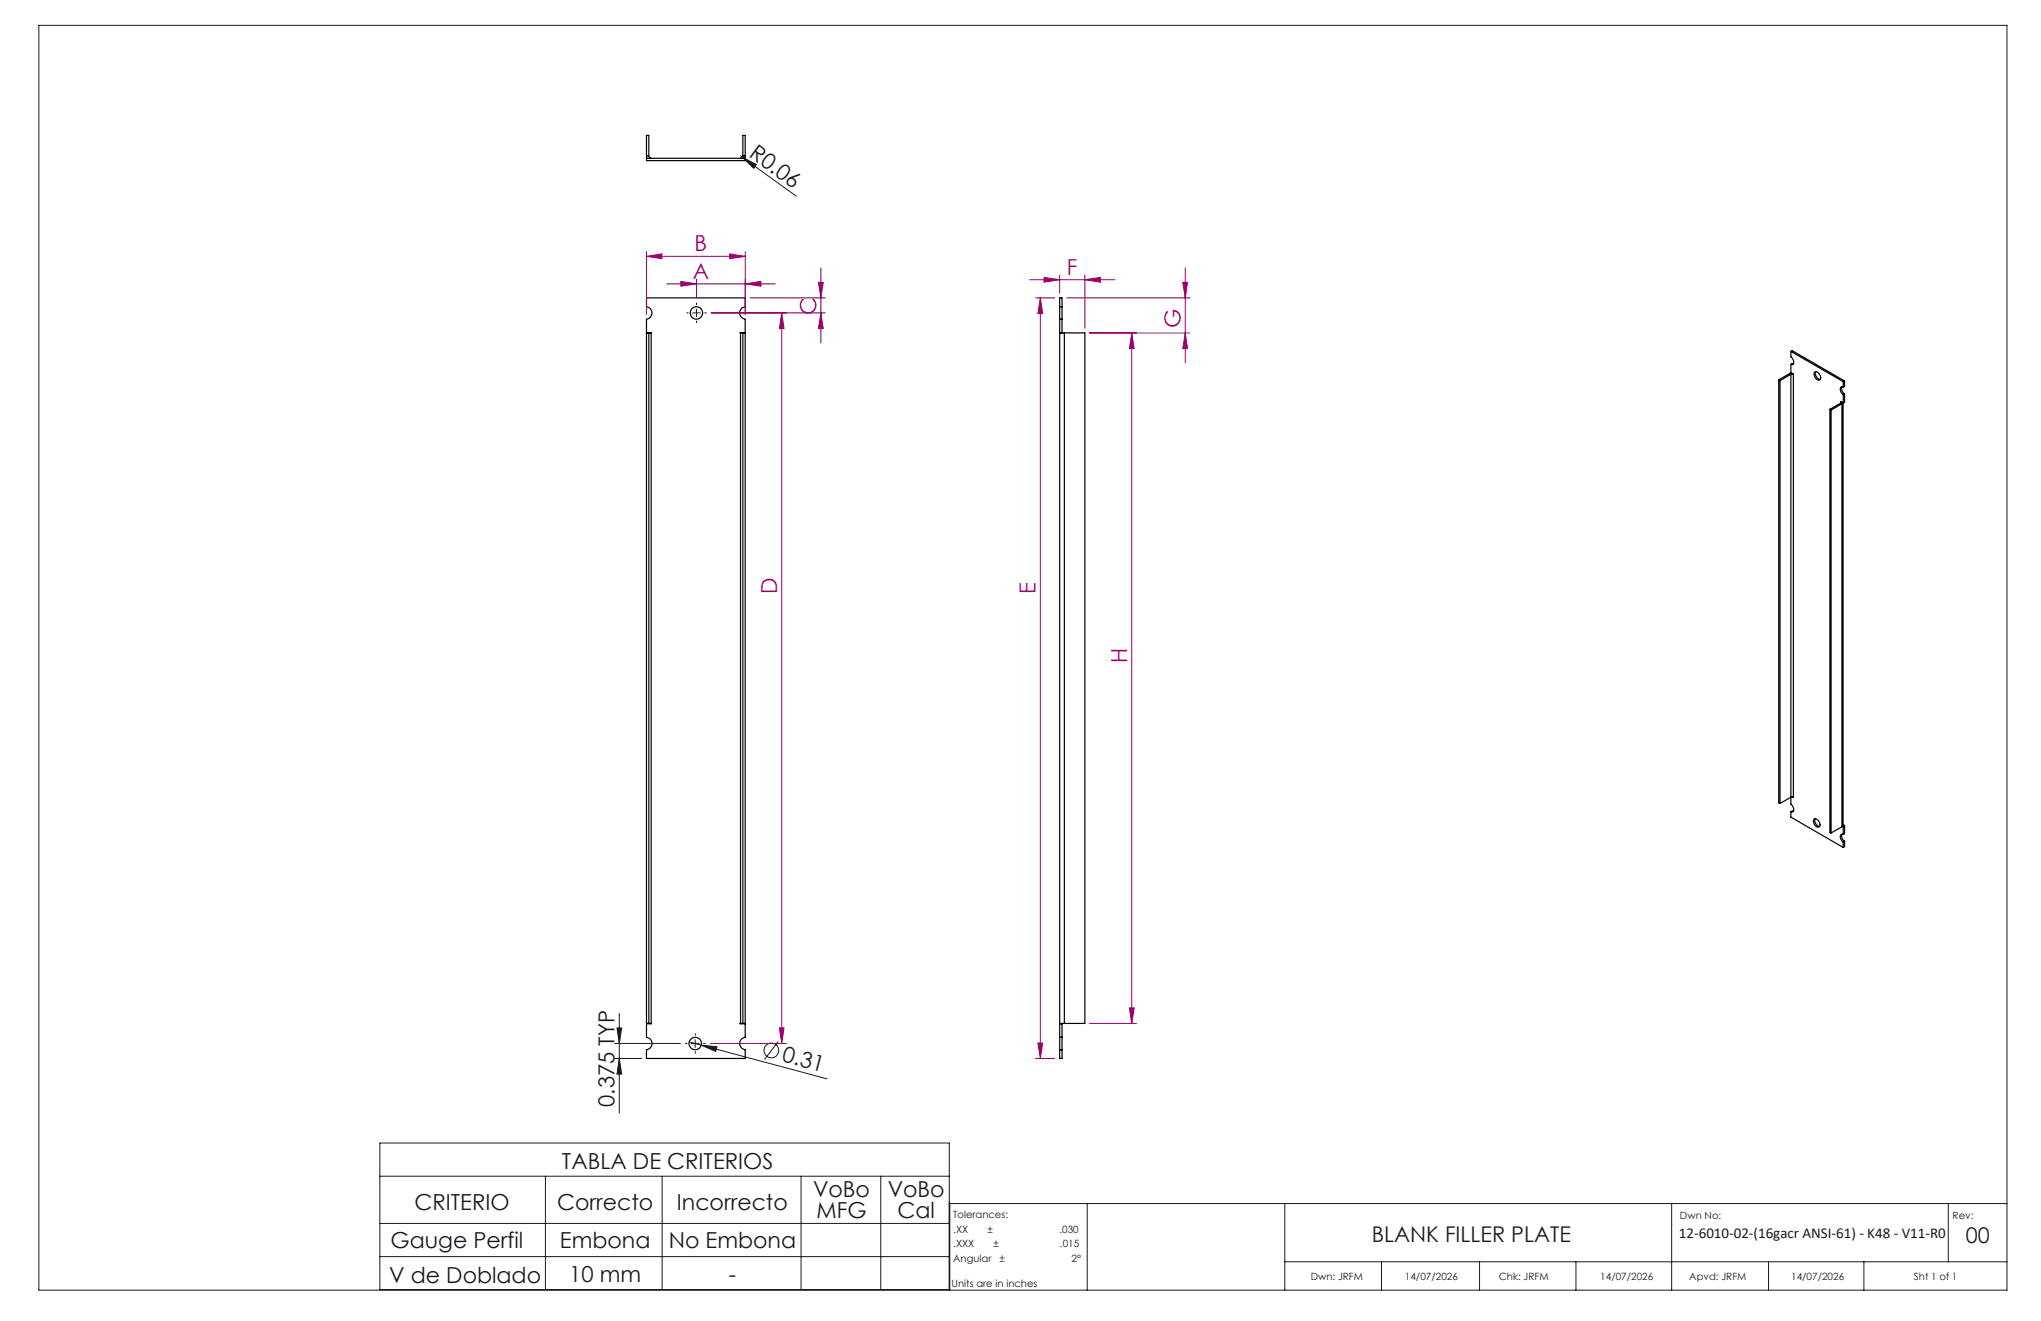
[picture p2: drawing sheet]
<svg xmlns="http://www.w3.org/2000/svg" width="432mm" height="279mm" viewBox="0 0 432 279" stroke-linecap="round" stroke-linejoin="round" font-family="sans-serif">
<g fill="none" stroke="#191924" stroke-width=".21">
<path d="M8.2 5.4h416.4v267.5h-416.4zM156.7 32.9l.4 .4M157.1 33.3l2.9 1.5-.5 .8zM157.1 33.3l11.4 8.2M146.5 66.2h1.7M147.4 65.4v1.6M130.5 217.4h1l-.5 3.3zM131 214.3v21.1M147.1 219.9v1.6M130 220.7h13.9M130 223.9h5.7M131 223.9l.5 3.3h-1z"/>
<path d="M145.8 220.4l29.1 7.8M146.3 220.7h1.6M148.3 221.1l3.4 .3-.3 1zM164.6 220.3l-2.9 3.8M80.4 241.8h120.4v31h-120.4zM80.4 248.8h120.4M80.4 258.8h120.4M115.4 248.8v24M140.1 248.8v24M169.5 248.8v24M186.3 248.8v24M230 254.6v18.3"/>
<path d="M271.8 254.6v18.3M353.7 254.6v18.3M412.2 254.6v12.3M424.6 254.6h-223.7v18.3M80.4 265.8h120.4M271.8 266.9h152.8M292.3 266.9v6M313 266.9v6M333.4 266.9v6M374.2 266.9v6M394.3 266.9v6"/>
<circle cx="163.2" cy="222.2" r="1.56"/>
</g>
<g fill="none" stroke="#000" stroke-width=".25">
<path d="M136.8 32.9l.1 .6M136.8 32.9v-4.3h.5v4.3M136.8 33.5h20.9v.5h-20.9zM136.8 32.9h.5M137.3 32.9v.3l.5 .3M157.2 32.9l-.2 .4-.3 .2M157.2 32.9v-4.3h.5v4.3M157.2 32.9h.5M157.7 32.9l-.2 .6M137.8 70.4h-1M137.8 70.4h.1M156.6 70.4h.1"/>
<path d="M157.7 70.4h-1.1M224.2 64.9v2.6M224.2 64.9v-1.9h.5v1.9M224.2 67.5v151.9M224.2 64.9h.5M224.2 67.5h.5M224.7 67.5v2.9h-.5h1M224.7 64.9v2.6M225.2 70.4h4.3v146.1h-4.3M225.2 70.4v146.1M378.6 79l-2.3 1.3M378.6 79l.3 .2"/>
<path d="M378.9 79.2v90.9a1.08 1.08 0 0 1 .3 1.6h-.3M378.9 74.3a2.2 2.2 0 0 0 .5 1.8l.1 .5a.41 .41 0 0 1-.2 .4 .41 .41 0 0 1-.4 .1M378.9 79.2h.5M378.9 77.1v1.7l.5 .4M378.9 74.3l11.1 6.4M378.9 74.3l.2-.1 11.1 6.4M378.9 79.2l-2.3 1.3M379 78.9l-.4 .1M379.4 77l-.3-.1-.2 .2M379.4 79.2h.1M379.4 79.2v89.5l-.1-.1M383.9 78.8a.93 .93 0 0 1 1.3 .9 .55 .55 0 0 1-.3 .7 .55 .55 0 0 1-.8-.4l-.3-.8z"/>
<path d="M384.1 78.6a1.3 1.3 0 0 0 1 1.7M376.3 80.3l.3 .2M376.3 80.3v89.5l.3 .1M376.6 80.5v89.4M387.1 86.6l.3 .1M387.1 86.6v89.4l.3 .2M387.4 86.7v89.5M389.4 84.9l.6 .3M389.4 84.9h.1M389.4 84.9l.1 .2-.1 .2M389.4 84.9v.4M389.4 85.3l-2.3 1.3"/>
<path d="M389.4 85.3l.3 .1M389.7 81.8v.9l.5 .6M389.7 85.4l.2-.2v89.4l-.2 .3M389.7 85.4l-2.3 1.3M389.7 85.4v89.5M390 81.9a.46 .46 0 0 0-.6 .1 .46 .46 0 0 0 0 .5l.2 .6 .4 .4M390 80.7v1.2M390 83.5v1.7M390.2 80.6l-.2 .1M390.2 80.6v1.1l-.2 .2M390.2 83.3v1.8l-.2 .1M390.2 83.3l-.2 .2"/>
<path d="M378.9 171.7v1.1l11.1 6.4M379.4 168.6h-.4l-2.4 1.3M379.4 171.6l-.5 .1M379.4 168.6h.1M383.8 173.2a1.16 1.16 0 0 1 1.1 1.6 1.04 1.04 0 0 1-1.3-1.3zM384 173.1a1.3 1.3 0 0 0 1 1.7M389.7 176.4v.9l.5 .6M389.7 174.9l-2.3 1.3M389.9 174.7h.1M389.9 174.4l.3 .2M390 176.5a.41 .41 0 0 0-.5 0 .41 .41 0 0 0-.2 .4l.1 .5 .6 .7M390 174.7v1.8"/>
<path d="M390 178.1v1.1M390.2 174.6v1.7l-.2 .2M390.2 177.9v1.2l-.2 .1M390.2 174.6l-.2 .1M390.2 177.9l-.2 .2M137.3 216.5h.5M137.3 216.5v-146.1h.5v146.1M137.3 216.5h-.5v-149a1.33 1.33 0 0 0 1.1-1.3 1.33 1.33 0 0 0-1.1-1.3v-1.9h20.9v1.9a1.33 1.33 0 0 0-1.2 1.3 1.33 1.33 0 0 0 1.2 1.3v149h-.5M137.8 216.5h-1v2.9a1.33 1.33 0 0 1 1.1 1.3 1.33 1.33 0 0 1-1.1 1.3v1.9h20.9v-1.9a1.33 1.33 0 0 1-1.2-1.3 1.33 1.33 0 0 1 1.2-1.3v-2.9h-1M156.7 216.5v-146.1h.5v146.1M156.7 216.5h.5M224.2 216.5h1"/>
<path d="M224.2 219.4v2.6M224.2 216.5h.5M224.2 219.4h.5M224.7 219.4v2.6M224.7 216.5v2.9M224.2 222v1.9h.5v-1.9M224.2 222h.5"/>
<circle cx="147.3" cy="66.2" r="1.32"/>
<circle cx="147.1" cy="220.7" r="1.32"/>
</g>
<g fill="none" stroke="#a0006e" stroke-width=".21">
<path d="M136.8 54.2l3.3-.5v1zM136.8 53.2v13.3M136.8 54.2h20.9M144 59.5l3.4 .5-3.4 .5zM147.4 59.1v3.9M154.4 53.7l3.3 .5-3.3 .5zM157.7 53.2v13.3M173.1 59.7h1.1l-.5 3.3zM173.7 56.7v15.8M217.8 59.2h18.1M220.9 58.7l3.3 .5-3.3 .5zM224.2 58.2v3.8"/>
<path d="M229.5 59.2l3.3-.5v1zM229.5 58.2v11.2M250.2 59.7h1l-.4 3.3zM250.8 56.7v20.1M141 60h23M150.5 66.2h24.2M157.7 60l3.3-.5v1zM158.7 63h16M165.4 66.2l.5 3.3h-1zM165.4 66.2v154.5M173.7 66.2l.5 3.3h-1.1zM219.1 63h4.1"/>
<path d="M220.1 63l.5 3.3h-1zM220.1 63v160.9M225.7 63h26M230.5 70.4h21.2M239.4 70.4l.6 3.3h-1.1zM239.4 70.4v146.1M250.8 70.4l.4 3.3h-1zM164.9 217.4h1l-.5 3.3zM230.5 216.5h10M238.9 213.2h1.1l-.6 3.3zM150.2 220.7h16.2M219.1 223.9h4.1"/>
<path d="M219.6 220.6h1l-.5 3.3z"/>
</g>
<path d="M145.7 66.2h-.5M147.4 64.5v-.5M147.4 67.8v.5M149 66.2h.5M147.1 219v-.5M145.4 220.7h-.5M147.1 222.4v.4M148.8 220.7h.5" fill="none" stroke="#191924" stroke-width=".21" stroke-dasharray="15.2 1.3 1.3 1.3" stroke-linecap="butt"/>
<g fill="#191924">
<path d="M157.1 33.3l2.9 1.5-.5 .8z"/>
<path d="M148.3 221.1l3.4 .3-.3 1z"/>
<path d="M130.5 217.4h1l-.5 3.3zM131 223.9l.5 3.3h-1z"/>
</g>
<g fill="#a0006e">
<path d="M157.7 60l3.3-.5v1zM144 59.5l3.4 .5-3.4 .5z"/>
<path d="M136.8 54.2l3.3-.5v1zM154.4 53.7l3.3 .5-3.3 .5zM220.9 58.7l3.3 .5-3.3 .5zM229.5 59.2l3.3-.5v1z"/>
<path d="M219.6 220.6h1l-.5 3.3zM220.1 63l.5 3.3h-1zM250.8 70.4l.4 3.3h-1zM250.2 59.7h1l-.4 3.3zM238.9 213.2h1.1l-.6 3.3zM239.4 70.4l.6 3.3h-1.1z"/>
<path d="M173.1 59.7h1.1l-.5 3.3zM173.7 66.2l.5 3.3h-1.1zM165.4 66.2l.5 3.3h-1zM164.9 217.4h1l-.5 3.3z"/>
</g>
<g font-size="4.7" fill="#191924">
<text x="158.3" y="33.1" transform="rotate(36 158.3 33.1)">R0.06</text>
<text x="165.3" y="224.5" transform="rotate(15 165.3 224.5)">0.31</text>
<text x="130" y="234.1" transform="rotate(-90 130 234.1)">0.375 TYP</text>
<text x="118.9" y="247.2">TABLA DE CRITERIOS</text>
<text x="87.7" y="255.8">CRITERIO</text>
<text x="117.9" y="255.8">Correcto</text>
<text x="143.2" y="255.8">Incorrecto</text>
<text x="172" y="253.2">VoBo</text>
<text x="172.7" y="257.7">MFG</text>
<text x="187.8" y="253.2">VoBo</text>
<text x="189.9" y="257.7">Cal</text>
<text x="82.6" y="263.9">Gauge Perfil</text>
<text x="118.5" y="263.9">Embona</text>
<text x="141.5" y="263.9">No Embona</text>
<text x="82.3" y="271.3">V de Doblado</text>
<text x="120.4" y="271.2">10 mm</text>
<text x="154.2" y="271.2">-</text>
</g>
<g font-size="4.7" fill="#a0006e">
<text x="147" y="53.2">B</text>
<text x="146.6" y="59">A</text>
<text x="225.7" y="58.1">F</text>
<text x="172.7" y="66.6" transform="rotate(-90 172.7 66.6)">C</text>
<text x="249.7" y="69.5" transform="rotate(-90 249.7 69.5)">G</text>
<text x="164.4" y="125.7" transform="rotate(-90 164.4 125.7)">D</text>
<text x="219.1" y="125.6" transform="rotate(-90 219.1 125.6)">E</text>
<text x="238.4" y="140.3" transform="rotate(-90 238.4 140.3)">H</text>
</g>
<g font-size="4.6" fill="#191924">
<text x="290.2" y="262.7">BLANK FILLER PLATE</text>
<text x="415.9" y="263">00</text>
</g>
<text font-size="3.2" fill="#191924" x="355.2" y="261.8">12-6010-02-(16gacr ANSI-61) - K48 - V11-R0</text>
<g font-size="2.1" fill="#191924">
<text x="201.7" y="257.6">Tolerances:</text>
<text x="355.4" y="257.8">Dwn No:</text>
<text x="413.1" y="257.8">Rev:</text>
<text x="201.7" y="260.7">.XX</text>
<text x="201.7" y="263.9">.XXX</text>
<text x="208.9" y="260.7">±</text>
<text x="210.2" y="263.9">±</text>
<text x="224.1" y="260.7">.030</text>
<text x="224.3" y="263.9">.015</text>
<text x="201.7" y="267">Angular</text>
<text x="211.5" y="267">±</text>
<text x="226.7" y="267">2°</text>
<text x="201.3" y="272.3">Units are in inches</text>
<text x="277.3" y="270.7">Dwn: JRFM</text>
<text x="297.2" y="270.7">14/07/2026</text>
<text x="317.1" y="270.7">Chk: JRFM</text>
<text x="338.6" y="270.7">14/07/2026</text>
<text x="357.4" y="270.7">Apvd: JRFM</text>
<text x="378.9" y="270.7">14/07/2026</text>
<text x="404.9" y="270.7">Sht 1 of 1</text>
</g>
</svg>
